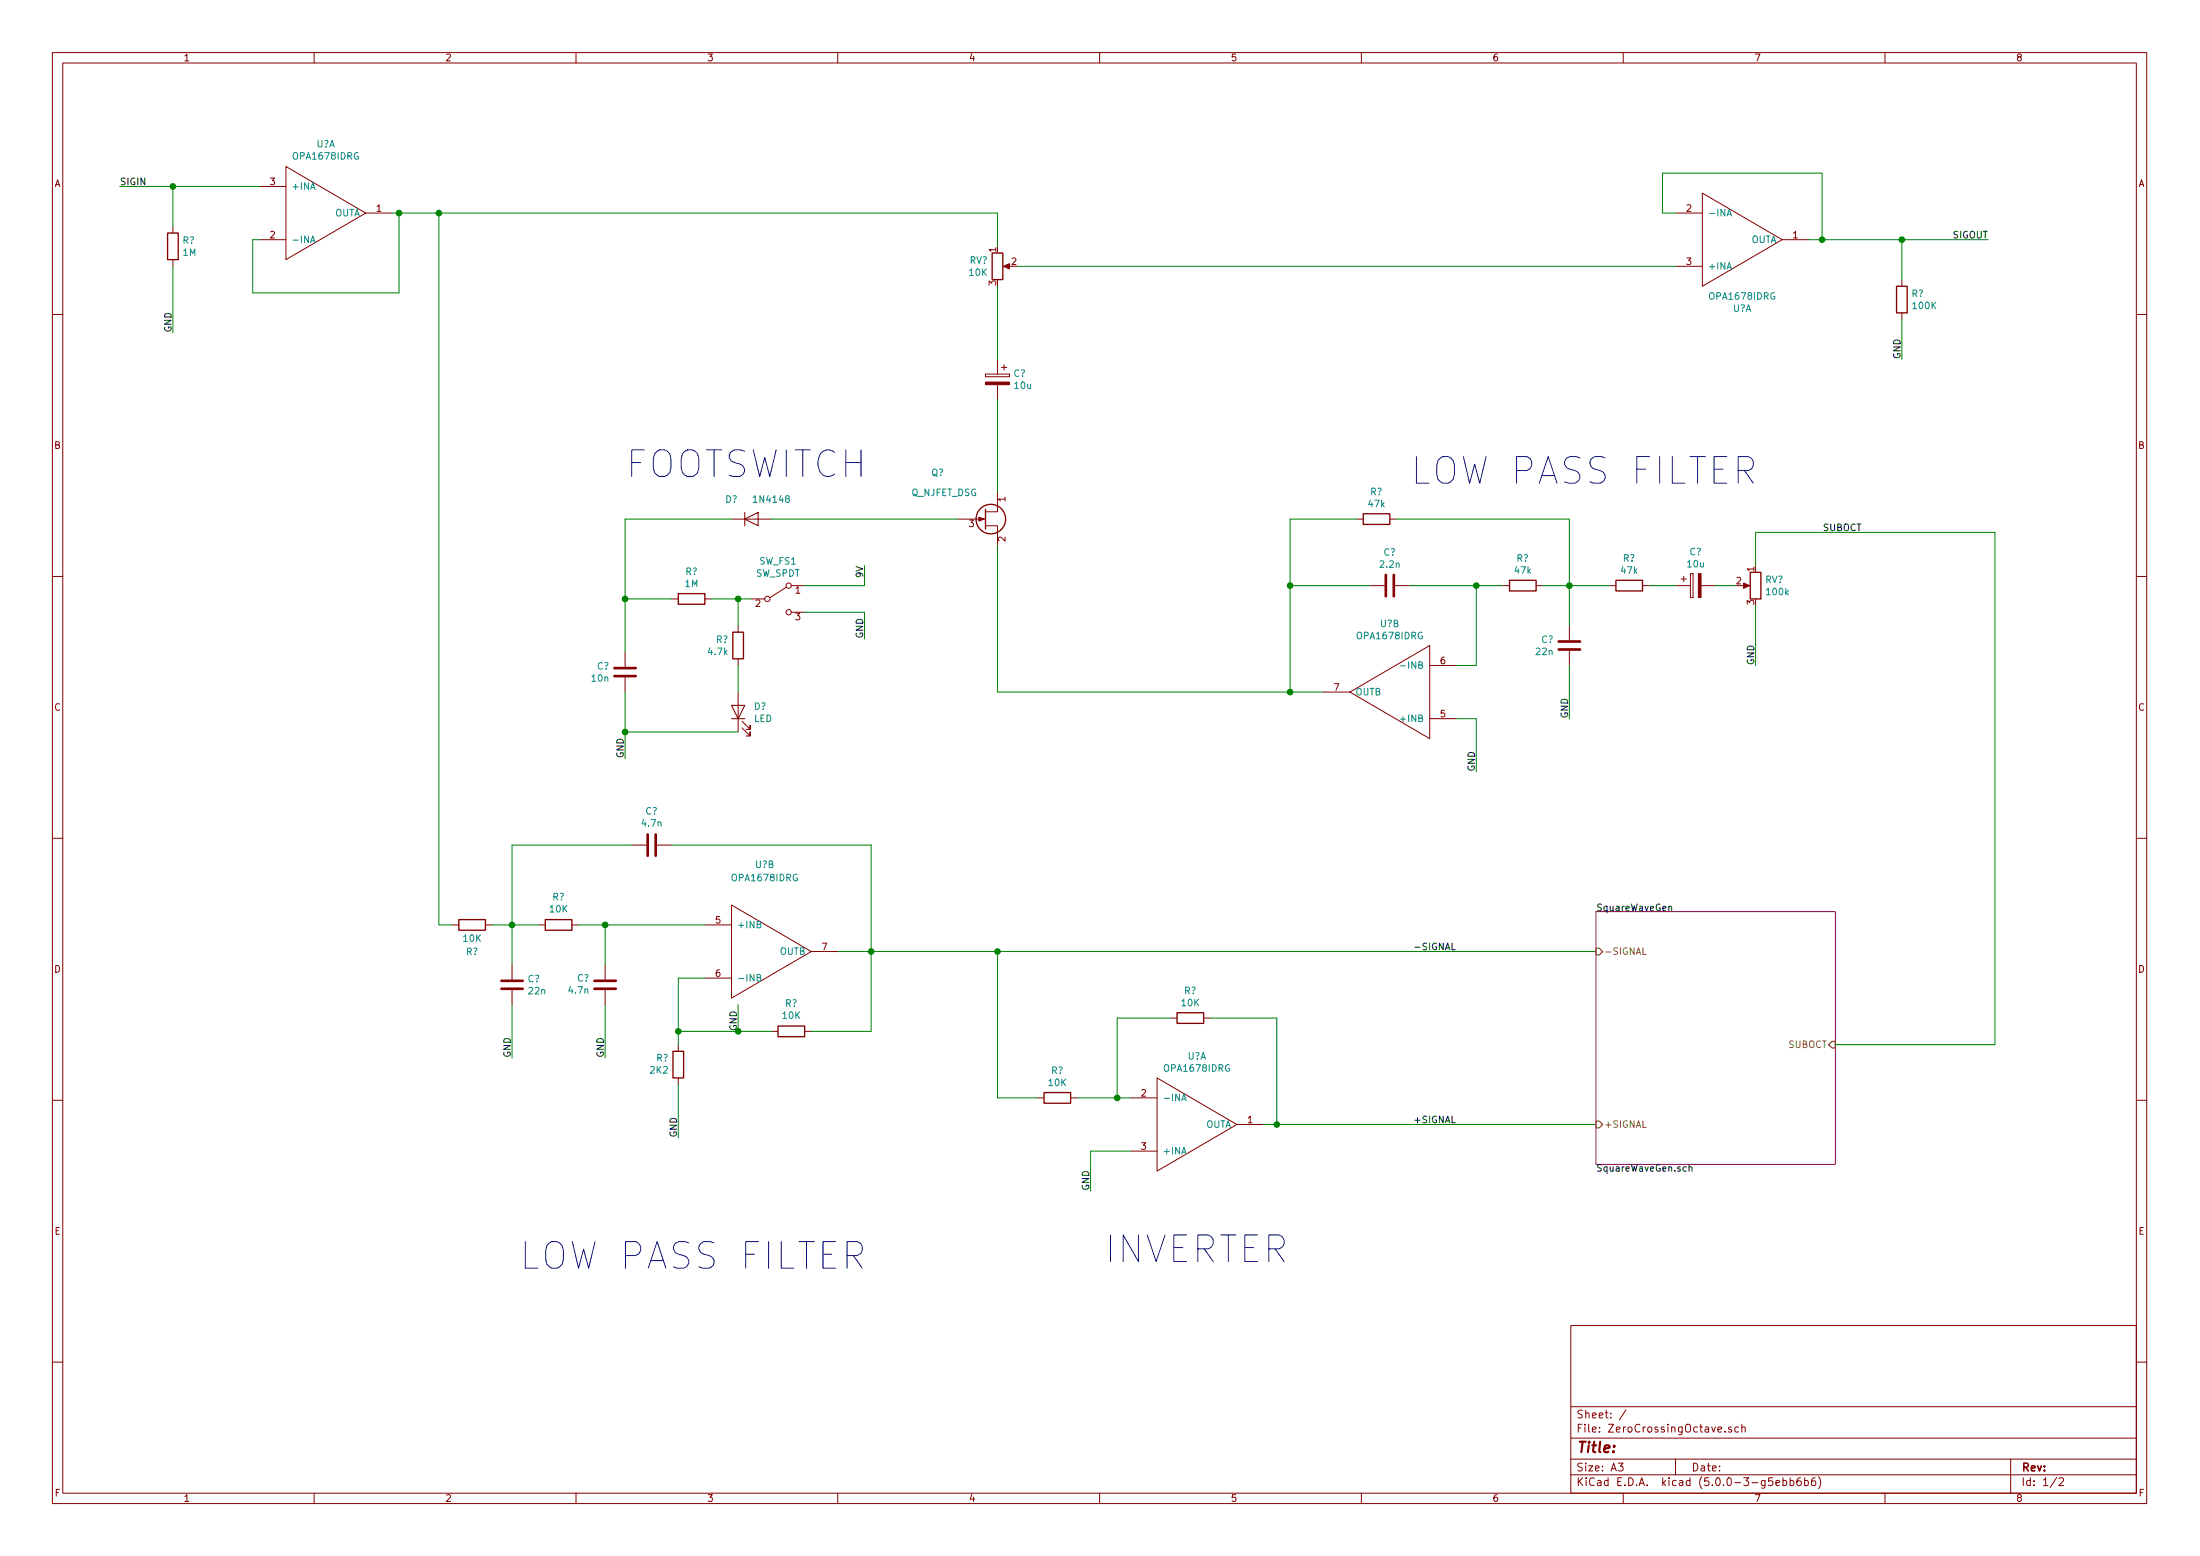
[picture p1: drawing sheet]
EESchema Schematic File Version 4
EELAYER 26 0
EELAYER END
$Descr A3 16535 11693
encoding utf-8
Sheet 1 2
Title ""
Date ""
Rev ""
Comp ""
Comment1 ""
Comment2 ""
Comment3 ""
Comment4 ""
$EndDescr
$Comp
L OPA167x:OPA1678IDRG U?
U 1 1
P 2450 1600
F 0 "U?" H 2450 1085 50  0000 C CNN
F 1 "OPA1678IDRG" H 2450 1176 50  0000 C CNN
F 2 "" H 2500 1600 50  0001 C CNN
F 3 "" H 2500 1600 50  0001 C CNN
	1    2450 1600
	1    0    0    1   
$EndComp
Wire Wire Line
	1950 1400 1300 1400
Text Label 900  1400 0    50   ~ 0
SIGIN
Wire Wire Line
	1950 1800 1900 1800
Wire Wire Line
	1900 1800 1900 2200
$Comp
L Device:R R?
U 1 1
P 1300 1850
F 0 "R?" H 1370 1896 50  0000 L CNN
F 1 "1M" H 1370 1805 50  0000 L CNN
F 2 "" V 1230 1850 50  0001 C CNN
F 3 "~" H 1300 1850 50  0001 C CNN
	1    1300 1850
	1    0    0    -1  
$EndComp
Wire Wire Line
	1300 1700 1300 1400
Connection ~ 1300 1400
Wire Wire Line
	1300 1400 900  1400
Wire Wire Line
	1300 2000 1300 2500
Text Label 1300 2500 1    50   ~ 0
GND
$Comp
L OPA167x:OPA1678IDRG U?
U 2 1
P 5800 7150
F 0 "U?" H 5750 6500 50  0000 C CNN
F 1 "OPA1678IDRG" H 5750 6600 50  0000 C CNN
F 2 "" H 5850 7150 50  0001 C CNN
F 3 "" H 5850 7150 50  0001 C CNN
	2    5800 7150
	1    0    0    1   
$EndComp
$Comp
L Device:R R?
U 1 1
P 4200 6950
F 0 "R?" V 4407 6950 50  0000 C CNN
F 1 "10K" V 4316 6950 50  0000 C CNN
F 2 "" V 4130 6950 50  0001 C CNN
F 3 "~" H 4200 6950 50  0001 C CNN
	1    4200 6950
	0    1    -1   0   
$EndComp
Wire Wire Line
	4350 6950 4550 6950
$Comp
L Device:R R?
U 1 1
P 5950 7750
F 0 "R?" V 6157 7750 50  0000 C CNN
F 1 "10K" V 6066 7750 50  0000 C CNN
F 2 "" V 5880 7750 50  0001 C CNN
F 3 "~" H 5950 7750 50  0001 C CNN
	1    5950 7750
	0    1    -1   0   
$EndComp
$Comp
L Device:R R?
U 1 1
P 5100 8000
F 0 "R?" H 5031 7954 50  0000 R CNN
F 1 "2K2" H 5031 8045 50  0000 R CNN
F 2 "" V 5030 8000 50  0001 C CNN
F 3 "~" H 5100 8000 50  0001 C CNN
	1    5100 8000
	1    0    0    1   
$EndComp
$Comp
L Device:C C?
U 1 1
P 4550 7400
F 0 "C?" H 4435 7354 50  0000 R CNN
F 1 "4.7n" H 4435 7445 50  0000 R CNN
F 2 "" H 4588 7250 50  0001 C CNN
F 3 "~" H 4550 7400 50  0001 C CNN
	1    4550 7400
	1    0    0    1   
$EndComp
Wire Wire Line
	4550 6950 4550 7250
Connection ~ 4550 6950
Wire Wire Line
	4550 6950 5300 6950
Wire Wire Line
	4550 7550 4550 7950
Text Label 4550 7950 1    50   ~ 0
GND
Wire Wire Line
	5100 7850 5100 7750
Wire Wire Line
	5100 7350 5300 7350
Wire Wire Line
	5800 7750 5550 7750
Connection ~ 5100 7750
Wire Wire Line
	5100 7750 5100 7350
Wire Wire Line
	6100 7750 6550 7750
Wire Wire Line
	6550 7150 6300 7150
$Comp
L Device:C C?
U 1 1
P 4900 6350
F 0 "C?" V 5152 6350 50  0000 C CNN
F 1 "4.7n" V 5061 6350 50  0000 C CNN
F 2 "" H 4938 6200 50  0001 C CNN
F 3 "~" H 4900 6350 50  0001 C CNN
	1    4900 6350
	0    -1   -1   0   
$EndComp
$Comp
L Device:R R?
U 1 1
P 3550 6950
F 0 "R?" V 3750 6950 50  0000 C CNN
F 1 "10K" V 3650 6950 50  0000 C CNN
F 2 "" V 3480 6950 50  0001 C CNN
F 3 "~" H 3550 6950 50  0001 C CNN
	1    3550 6950
	0    1    1    0   
$EndComp
$Comp
L Device:C C?
U 1 1
P 3850 7400
F 0 "C?" H 3735 7446 50  0000 R CNN
F 1 "22n" H 3735 7355 50  0000 R CNN
F 2 "" H 3888 7250 50  0001 C CNN
F 3 "~" H 3850 7400 50  0001 C CNN
	1    3850 7400
	-1   0    0    -1  
$EndComp
Wire Wire Line
	5550 7550 5550 7750
Text Label 5550 7750 1    50   ~ 0
GND
$Comp
L OPA167x:OPA1678IDRG U?
U 1 1
P 13100 1800
F 0 "U?" H 13100 1285 50  0000 C CNN
F 1 "OPA1678IDRG" H 13100 1376 50  0000 C CNN
F 2 "" H 13150 1800 50  0001 C CNN
F 3 "" H 13150 1800 50  0001 C CNN
	1    13100 1800
	1    0    0    -1  
$EndComp
$Comp
L Device:R_POT RV?
U 1 1
P 7500 2000
F 0 "RV?" H 7430 2046 50  0000 R CNN
F 1 "10K" H 7430 1955 50  0000 R CNN
F 2 "" H 7500 2000 50  0001 C CNN
F 3 "~" H 7500 2000 50  0001 C CNN
	1    7500 2000
	1    0    0    -1  
$EndComp
Wire Wire Line
	7500 1850 7500 1600
Wire Wire Line
	12600 1600 12500 1600
Wire Wire Line
	12500 1600 12500 1300
Wire Wire Line
	12500 1300 13700 1300
Wire Wire Line
	13700 1300 13700 1800
Wire Wire Line
	13700 1800 13600 1800
Wire Wire Line
	13700 1800 14300 1800
Text Label 14950 1800 2    50   ~ 0
SIGOUT
$Comp
L Device:R R?
U 1 1
P 14300 2250
F 0 "R?" H 14370 2296 50  0000 L CNN
F 1 "100K" H 14370 2205 50  0000 L CNN
F 2 "" V 14230 2250 50  0001 C CNN
F 3 "~" H 14300 2250 50  0001 C CNN
	1    14300 2250
	1    0    0    -1  
$EndComp
Wire Wire Line
	14300 1800 14300 2100
Connection ~ 14300 1800
Wire Wire Line
	14300 1800 14950 1800
Wire Wire Line
	14300 2400 14300 2700
Text Label 14300 2700 1    50   ~ 0
GND
$Comp
L OPA167x:OPA1678IDRG U?
U 2 1
P 10450 5200
F 0 "U?" H 10450 5715 50  0000 C CNN
F 1 "OPA1678IDRG" H 10450 5624 50  0000 C CNN
F 2 "" H 10500 5200 50  0001 C CNN
F 3 "" H 10500 5200 50  0001 C CNN
	2    10450 5200
	-1   0    0    -1  
$EndComp
$Comp
L Device:C C?
U 1 1
P 10450 4400
F 0 "C?" V 10198 4400 50  0000 C CNN
F 1 "2.2n" V 10289 4400 50  0000 C CNN
F 2 "" H 10488 4250 50  0001 C CNN
F 3 "~" H 10450 4400 50  0001 C CNN
	1    10450 4400
	0    -1   1    0   
$EndComp
Wire Wire Line
	10600 4400 11100 4400
Wire Wire Line
	11100 4400 11100 5000
Wire Wire Line
	11100 5000 10950 5000
Wire Wire Line
	9700 5200 9700 4400
Wire Wire Line
	9700 4400 10300 4400
$Comp
L Device:R R?
U 1 1
P 10350 3900
F 0 "R?" V 10143 3900 50  0000 C CNN
F 1 "47k" V 10234 3900 50  0000 C CNN
F 2 "" V 10280 3900 50  0001 C CNN
F 3 "~" H 10350 3900 50  0001 C CNN
	1    10350 3900
	0    -1   1    0   
$EndComp
Wire Wire Line
	10200 3900 9700 3900
Wire Wire Line
	9700 3900 9700 4400
Connection ~ 9700 4400
Wire Wire Line
	10500 3900 11800 3900
Wire Wire Line
	11800 3900 11800 4400
$Comp
L Device:R R?
U 1 1
P 11450 4400
F 0 "R?" V 11243 4400 50  0000 C CNN
F 1 "47k" V 11334 4400 50  0000 C CNN
F 2 "" V 11380 4400 50  0001 C CNN
F 3 "~" H 11450 4400 50  0001 C CNN
	1    11450 4400
	0    -1   1    0   
$EndComp
Wire Wire Line
	11800 4400 11600 4400
Wire Wire Line
	11300 4400 11100 4400
Connection ~ 11100 4400
$Comp
L Device:C C?
U 1 1
P 11800 4850
F 0 "C?" H 11915 4896 50  0000 L CNN
F 1 "22n" H 11915 4805 50  0000 L CNN
F 2 "" H 11838 4700 50  0001 C CNN
F 3 "~" H 11800 4850 50  0001 C CNN
	1    11800 4850
	-1   0    0    -1  
$EndComp
Wire Wire Line
	11800 4700 11800 4400
Connection ~ 11800 4400
Wire Wire Line
	11800 5000 11800 5400
Text Label 11800 5400 1    50   ~ 0
GND
$Comp
L Device:R R?
U 1 1
P 12250 4400
F 0 "R?" V 12043 4400 50  0000 C CNN
F 1 "47k" V 12134 4400 50  0000 C CNN
F 2 "" V 12180 4400 50  0001 C CNN
F 3 "~" H 12250 4400 50  0001 C CNN
	1    12250 4400
	0    -1   1    0   
$EndComp
Wire Wire Line
	12100 4400 11800 4400
Wire Wire Line
	10950 5400 11100 5400
Wire Wire Line
	11100 5400 11100 5800
Text Label 11100 5800 1    50   ~ 0
GND
$Comp
L Device:CP C?
U 1 1
P 12750 4400
F 0 "C?" V 12495 4400 50  0000 C CNN
F 1 "10u" V 12586 4400 50  0000 C CNN
F 2 "" H 12788 4250 50  0001 C CNN
F 3 "~" H 12750 4400 50  0001 C CNN
	1    12750 4400
	0    -1   1    0   
$EndComp
Wire Wire Line
	12600 4400 12400 4400
$Comp
L Device:R_POT RV?
U 1 1
P 13200 4400
F 0 "RV?" H 13130 4446 50  0000 R CNN
F 1 "100k" H 13130 4355 50  0000 R CNN
F 2 "" H 13200 4400 50  0001 C CNN
F 3 "~" H 13200 4400 50  0001 C CNN
	1    13200 4400
	-1   0    0    -1  
$EndComp
Wire Wire Line
	13050 4400 12900 4400
Wire Wire Line
	13200 4250 13200 4000
Wire Wire Line
	13200 4550 13200 5000
Text Label 13200 5000 1    50   ~ 0
GND
Text Label 14000 4000 2    50   ~ 0
SUBOCT
$Comp
L Device:Q_NJFET_DSG Q?
U 1 1
P 7400 3900
F 0 "Q?" H 7050 4250 50  0000 C CNN
F 1 "Q_NJFET_DSG" H 7100 4100 50  0000 C CNN
F 2 "" H 7600 4000 50  0001 C CNN
F 3 "~" H 7400 3900 50  0001 C CNN
	1    7400 3900
	1    0    0    -1  
$EndComp
$Comp
L Device:CP C?
U 1 1
P 7500 2850
F 0 "C?" H 7382 2896 50  0000 R CNN
F 1 "10u" H 7382 2805 50  0000 R CNN
F 2 "" H 7538 2700 50  0001 C CNN
F 3 "~" H 7500 2850 50  0001 C CNN
	1    7500 2850
	-1   0    0    -1  
$EndComp
Wire Wire Line
	7500 2150 7500 2700
$Comp
L Diode:1N4148 D?
U 1 1
P 5650 3900
F 0 "D?" H 5500 4050 50  0000 C CNN
F 1 "1N4148" H 5800 4050 50  0000 C CNN
F 2 "Diode_THT:D_DO-35_SOD27_P7.62mm_Horizontal" H 5650 3725 50  0001 C CNN
F 3 "http://www.nxp.com/documents/data_sheet/1N4148_1N4448.pdf" H 5650 3900 50  0001 C CNN
	1    5650 3900
	1    0    0    -1  
$EndComp
$Comp
L Device:R R?
U 1 1
P 5200 4500
F 0 "R?" V 4993 4500 50  0000 C CNN
F 1 "1M" V 5084 4500 50  0000 C CNN
F 2 "" V 5130 4500 50  0001 C CNN
F 3 "~" H 5200 4500 50  0001 C CNN
	1    5200 4500
	0    1    1    0   
$EndComp
$Comp
L Device:R R?
U 1 1
P 5550 4850
F 0 "R?" H 5480 4896 50  0000 R CNN
F 1 "4.7k" H 5480 4805 50  0000 R CNN
F 2 "" V 5480 4850 50  0001 C CNN
F 3 "~" H 5550 4850 50  0001 C CNN
	1    5550 4850
	1    0    0    -1  
$EndComp
$Comp
L Device:LED D?
U 1 1
P 5550 5350
F 0 "D?" V 5588 5233 50  0000 R CNN
F 1 "LED" V 5497 5233 50  0000 R CNN
F 2 "" H 5550 5350 50  0001 C CNN
F 3 "~" H 5550 5350 50  0001 C CNN
	1    5550 5350
	0    -1   -1   0   
$EndComp
$Comp
L Device:C C?
U 1 1
P 4700 5050
F 0 "C?" H 4585 5096 50  0000 R CNN
F 1 "10n" H 4585 5005 50  0000 R CNN
F 2 "" H 4738 4900 50  0001 C CNN
F 3 "~" H 4700 5050 50  0001 C CNN
	1    4700 5050
	1    0    0    -1  
$EndComp
Wire Wire Line
	5050 4500 4700 4500
Connection ~ 4700 4500
Wire Wire Line
	4700 4500 4700 4900
Wire Wire Line
	5550 5500 4700 5500
Wire Wire Line
	4700 5500 4700 5200
Wire Wire Line
	5550 5200 5550 5000
Wire Wire Line
	5350 4500 5550 4500
Wire Wire Line
	5550 4500 5550 4700
Wire Wire Line
	4700 5500 4700 5700
Connection ~ 4700 5500
Text Label 4700 5700 1    50   ~ 0
GND
$Comp
L Switch:SW_SPDT SW_FS1
U 1 1
P 5850 4500
F 0 "SW_FS1" H 5850 4785 50  0000 C CNN
F 1 "SW_SPDT" H 5850 4694 50  0000 C CNN
F 2 "" H 5850 4500 50  0001 C CNN
F 3 "" H 5850 4500 50  0001 C CNN
	1    5850 4500
	1    0    0    -1  
$EndComp
Wire Wire Line
	5650 4500 5550 4500
Connection ~ 5550 4500
Wire Wire Line
	6050 4400 6500 4400
Wire Wire Line
	6500 4400 6500 4250
Text Label 6500 4250 3    50   ~ 0
9V
Wire Wire Line
	6050 4600 6500 4600
Wire Wire Line
	6500 4600 6500 4800
Text Label 6500 4800 1    50   ~ 0
GND
Wire Wire Line
	9700 5200 7500 5200
Connection ~ 9700 5200
Wire Wire Line
	9950 5200 9700 5200
$Comp
L OPA167x:OPA1678IDRG U?
U 1 1
P 9000 8450
F 0 "U?" H 9000 8965 50  0000 C CNN
F 1 "OPA1678IDRG" H 9000 8874 50  0000 C CNN
F 2 "" H 9050 8450 50  0001 C CNN
F 3 "" H 9050 8450 50  0001 C CNN
	1    9000 8450
	1    0    0    -1  
$EndComp
$Comp
L Device:R R?
U 1 1
P 7950 8250
F 0 "R?" V 7743 8250 50  0000 C CNN
F 1 "10K" V 7834 8250 50  0000 C CNN
F 2 "" V 7880 8250 50  0001 C CNN
F 3 "~" H 7950 8250 50  0001 C CNN
	1    7950 8250
	0    1    1    0   
$EndComp
Wire Wire Line
	7800 8250 7500 8250
Wire Wire Line
	8100 8250 8400 8250
Wire Wire Line
	8500 8650 8200 8650
Wire Wire Line
	8200 8650 8200 8950
Text Label 8200 8950 1    50   ~ 0
GND
Wire Wire Line
	8400 8250 8400 7650
Wire Wire Line
	9600 7650 9600 8450
Wire Wire Line
	9600 8450 9500 8450
Connection ~ 8400 8250
Wire Wire Line
	8400 8250 8500 8250
$Comp
L Device:R R?
U 1 1
P 8950 7650
F 0 "R?" V 8743 7650 50  0000 C CNN
F 1 "10K" V 8834 7650 50  0000 C CNN
F 2 "" V 8880 7650 50  0001 C CNN
F 3 "~" H 8950 7650 50  0001 C CNN
	1    8950 7650
	0    1    1    0   
$EndComp
Wire Wire Line
	8800 7650 8400 7650
Wire Wire Line
	9100 7650 9600 7650
Text Label 10950 7150 2    50   ~ 0
-SIGNAL
Wire Wire Line
	12000 7150 7500 7150
Wire Wire Line
	7500 7150 7500 8250
Wire Wire Line
	9600 8450 12000 8450
Connection ~ 9600 8450
Text Label 10950 8450 2    50   ~ 0
+SIGNAL
Wire Wire Line
	1900 2200 3000 2200
Wire Wire Line
	3000 2200 3000 1600
Connection ~ 3000 1600
Wire Wire Line
	3000 1600 2950 1600
$Sheet
S 12000 6850 1800 1900
U 5C878CF6
F0 "SquareWaveGen" 50
F1 "SquareWaveGen.sch" 50
F2 "-SIGNAL" I L 12000 7150 50 
F3 "+SIGNAL" I L 12000 8450 50 
F4 "SUBOCT" I R 13800 7850 50 
$EndSheet
Connection ~ 13700 1800
Wire Wire Line
	15000 4000 15000 7850
Wire Wire Line
	15000 7850 13800 7850
Wire Wire Line
	13200 4000 15000 4000
Wire Wire Line
	7650 2000 12600 2000
Wire Wire Line
	3700 6950 3850 6950
Wire Wire Line
	3850 6950 3850 7250
Wire Wire Line
	3850 6950 4050 6950
Connection ~ 3850 6950
Wire Wire Line
	3850 7550 3850 7950
Text Label 3850 7950 1    50   ~ 0
GND
Wire Wire Line
	3400 6950 3300 6950
Wire Wire Line
	4750 6350 3850 6350
Wire Wire Line
	3850 6350 3850 6950
Wire Wire Line
	5050 6350 6550 6350
Wire Wire Line
	7500 4100 7500 5200
Wire Wire Line
	7500 3700 7500 3000
Wire Wire Line
	5550 7750 5100 7750
Connection ~ 5550 7750
Wire Wire Line
	3000 1600 3300 1600
Wire Wire Line
	6550 6350 6550 7150
Wire Wire Line
	6550 7150 6550 7750
Connection ~ 6550 7150
Wire Wire Line
	6550 7150 7500 7150
Connection ~ 7500 7150
Wire Wire Line
	3300 6950 3300 1600
Connection ~ 3300 1600
Wire Wire Line
	3300 1600 7500 1600
Wire Wire Line
	5100 8150 5100 8550
Text Label 5100 8550 1    50   ~ 0
GND
Text Notes 3900 9550 0    200  ~ 0
LOW PASS FILTER
Text Notes 8300 9500 0    200  ~ 0
INVERTER
Text Notes 4700 3600 0    200  ~ 0
FOOTSWITCH
Text Notes 10600 3650 0    200  ~ 0
LOW PASS FILTER
Wire Wire Line
	5500 3900 4700 3900
Wire Wire Line
	5800 3900 7200 3900
Wire Wire Line
	4700 3900 4700 4500
$EndSCHEMATC
